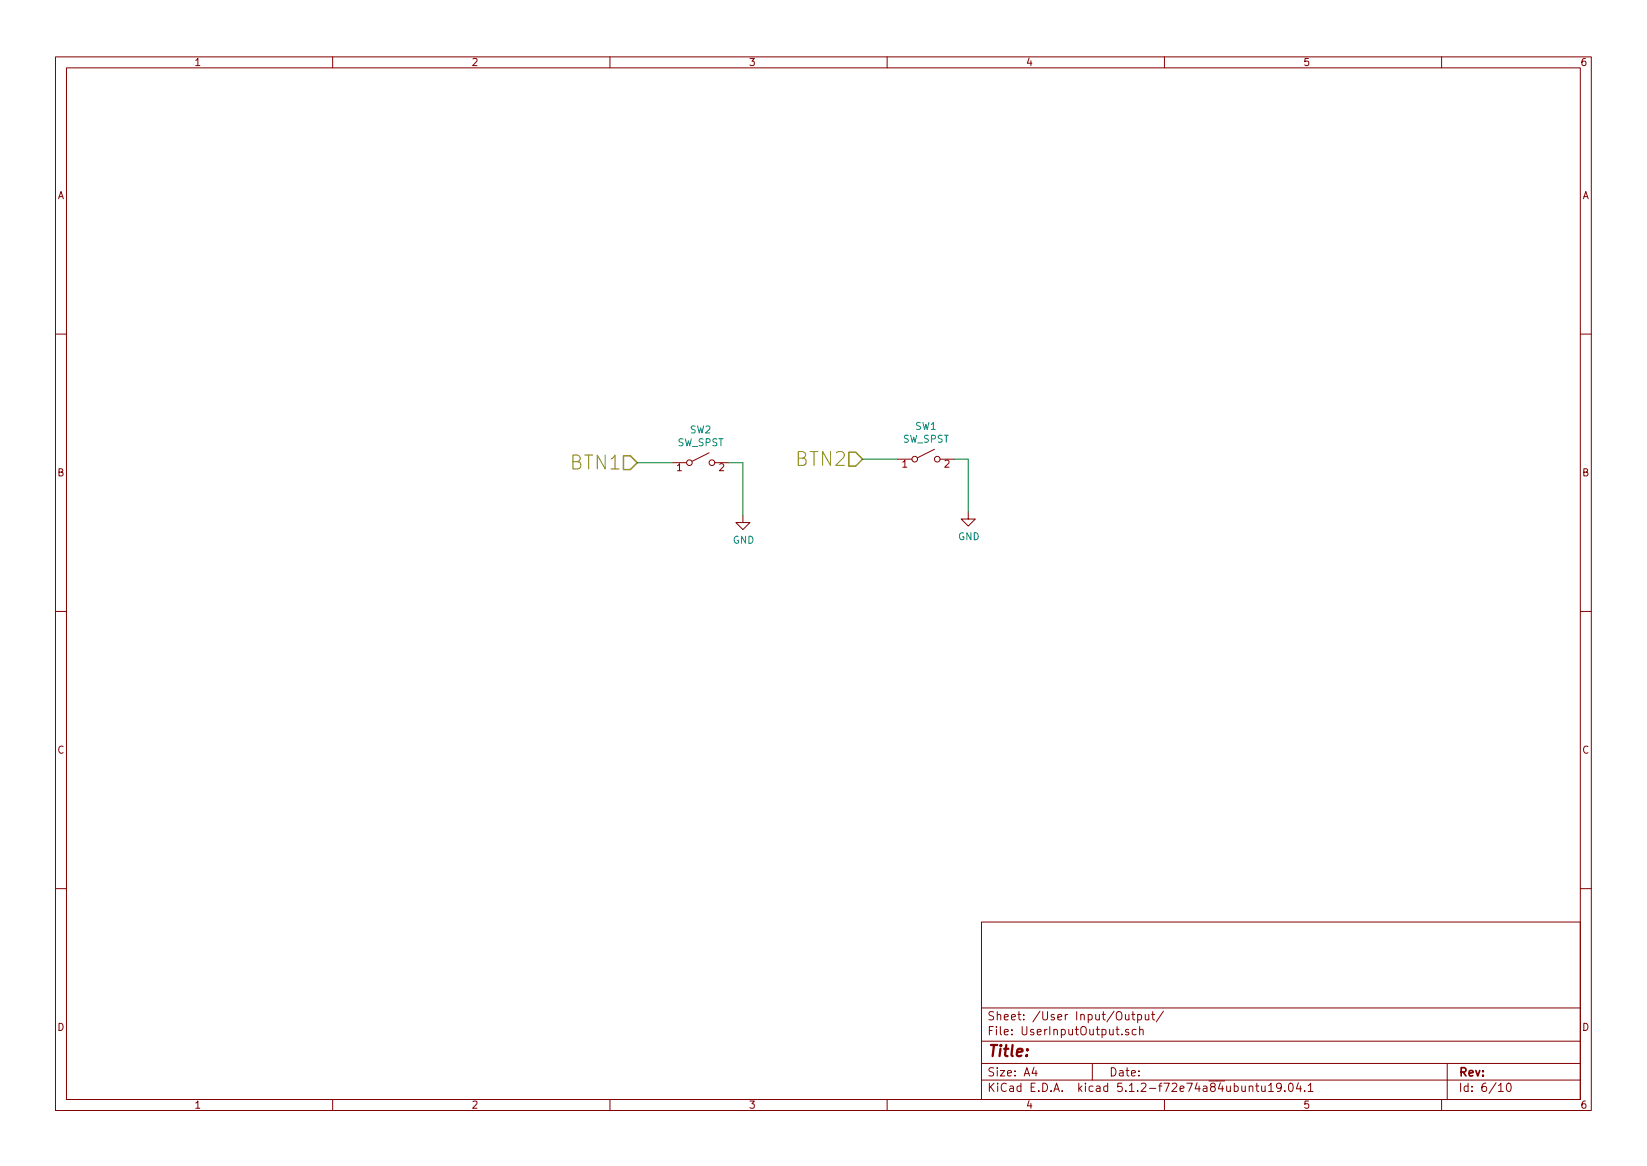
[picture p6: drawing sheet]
<svg xmlns="http://www.w3.org/2000/svg" width="297mm" height="210mm" viewBox="0 0 297 210" stroke-linecap="round" stroke-linejoin="round" font-family="sans-serif">
<g fill="none" stroke="#840000" stroke-width=".18">
<path d="M10 10.3h277v189.9h-277zM12 12.2h273v186.1h-273zM60 10.3v1.9M110 10.3v1.9M160 10.3v1.9M210 10.3v1.9M260 10.3v1.9M10 60.2h2M285 60.2h2M121.3 83.4h2.5M127.9 81.7l-3.1 1.5M128.9 83.4h2.5"/>
<path d="M134 93v1.2h1.3l-1.3 1.3-1.3-1.3h1.3M161.9 82.8h2.6M168.5 81l-3 1.5M169.5 82.8h2.6M174.6 92.3v1.3h1.3l-1.3 1.3-1.2-1.3h1.2M10 110.3h2M285 110.3h2M10 160.2h2M177 166.3h108v32h-108zM285 160.2h2M60 198.3v1.9M110 198.3v1.9"/>
<path d="M160 198.3v1.9M177 194.8h108M177 191.8h108M177 187.8h108M177 181.8h108M186.5 192.5l-.4 1h1M186.8 193v1M197 191.8v3M202.3 186.5v.1M203 182.9v.9l.4 .1 .2-.1M203.6 185.7l-.4-.1-.2 .2v.2l.6 .2v.3h-.6M203.6 182.9v1"/>
<path d="M204.1 182.9h.6M204.3 182.4v1.3l.4 .2M204.9 185.7l-.4-.1-.3 .3 .1 .6h.6M205.2 183l.4-.1 .3 .3-.1 .6h-.6M205.2 182.9v1.5M205.5 185.7l.3-.1 .3 .1 .1 .9M205.5 185.1v1.5M206.6 182.9v.9l.4 .1 .2-.1M207.2 182.9v1M207.7 182.9h.6M207.9 182.4v1.3l.4 .2M209.8 182.3l-1.3 2"/>
<path d="M210 198.3v1.9M225.3 196l.1-.1a.37 .37 0 0 1 .6 .1v.8M226.4 195.8h.6M226.7 195.3v1.3l.3 .2M227.5 195.8l.1 .9 .3 .1 .3-.1M228.2 195.8v1M228.8 195.8l.4-.5v1.5M228.8 196.8h.9M231.1 196l-.3 .3-.4-.1-.2-.2v-.4l.2-.2 .4-.1 .2 .2a1.19 1.19 0 0 1-.2 1.2l-.4 .1M231.7 196.7v.1M232.5 195.5l.2-.2a.86 .86 0 0 1 .2 1.5l-.5-.3v-.6zM234.2 195.2l-.4 1.1h.9"/>
<path d="M234.5 195.8v1M235.3 196.7v.1M235.9 195.8l.5-.5v1.5M235.9 196.8h.9M260 198.3v1.9M261 191.8v6.5M270.3 195.8l.4-.5v1.5M270.3 196.8h.8M271.8 195.5l.3-.2a.86 .86 0 0 1 .1 1.5 .79 .79 0 0 1-.4-1.3z"/>
<circle cx="124.3" cy="83.4" r=".51"/>
<circle cx="128.4" cy="83.4" r=".51"/>
<circle cx="165" cy="82.8" r=".51"/>
<circle cx="169" cy="82.8" r=".51"/>
</g>
<path d="M114.9 83.4h6.4M131.4 83.4h2.6v9.6M155.6 82.8h6.3M172.1 82.8h2.5v9.5" fill="none" stroke="#008400" stroke-width=".18"/>
<path d="M112.4 82.2h1.3l1.2 1.2-1.2 1.3h-1.3zM153.1 81.6h1.2l1.3 1.2-1.3 1.2h-1.2z" fill="none" stroke="#848400" stroke-width=".25"/>
<g font-size="3.5" fill="#848400">
<text x="103.1" y="84.7">BTN1</text>
<text x="143.8" y="84">BTN2</text>
</g>
<text font-size="2.8" fill="#840000" x="178" y="190.5">Title:</text>
<g font-size="2.1" fill="#840000">
<text x="178" y="184">Sheet: /User Input/Output/</text>
<text x="178" y="186.7">File: UserInputOutput.sch</text>
<text x="178" y="196.9">KiCad E.D.A. kicad 5.1.2-f72e74a84ubuntu19.04.1</text>
<text x="178" y="194.1">Size: A4</text>
<text x="200" y="194.1">Date:</text>
<text x="263" y="194.1">Rev:</text>
<text x="263" y="196.9">Id: 6/10</text>
</g>
<g font-size="1.8" fill="#840000">
<text x="35" y="11.9">1</text>
<text x="85" y="11.9">2</text>
<text x="135" y="11.9">3</text>
<text x="185" y="11.9">4</text>
<text x="235" y="11.9">5</text>
<text x="285" y="11.9">6</text>
<text x="10.4" y="35.9">A</text>
<text x="285.4" y="35.9">A</text>
<text x="10.4" y="85.9">B</text>
<text x="122.1" y="85">1</text>
<text x="129.7" y="85">2</text>
<text x="162.7" y="84.3">1</text>
<text x="170.3" y="84.3">2</text>
<text x="285.4" y="85.9">B</text>
<text x="10.4" y="135.9">C</text>
<text x="285.4" y="135.9">C</text>
<text x="10.4" y="185.9">D</text>
<text x="285.4" y="185.9">D</text>
<text x="35" y="199.9">1</text>
<text x="85" y="199.9">2</text>
<text x="135" y="199.9">3</text>
<text x="185" y="199.9">4</text>
<text x="235" y="199.9">5</text>
<text x="285" y="199.9">6</text>
</g>
<g font-size="1.8" fill="#008484">
<text x="165.1" y="77.5">SW1</text>
<text x="122.1" y="80.5">SW_SPST</text>
<text x="124.5" y="78.2">SW2</text>
<text x="162.8" y="79.8">SW_SPST</text>
<text x="132.2" y="98">GND</text>
<text x="172.8" y="97.4">GND</text>
</g>
</svg>
